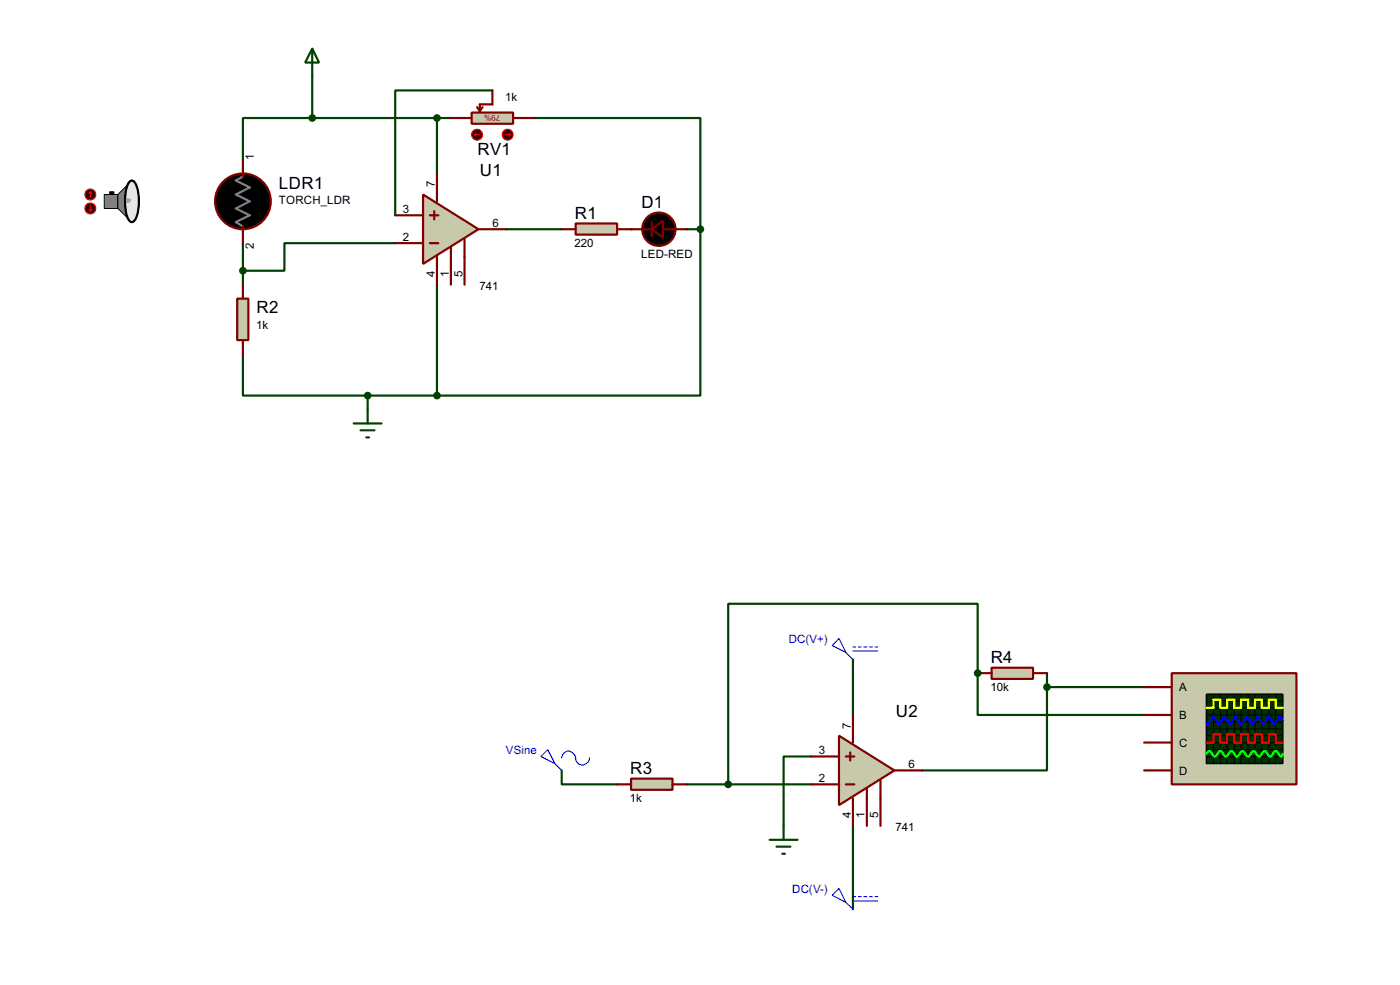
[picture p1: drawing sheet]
<svg xmlns="http://www.w3.org/2000/svg" width="256mm" height="180mm" viewBox="0 0 256 180" stroke-linecap="round" stroke-linejoin="round" font-family="sans-serif">
<path d="M156.3 120.7v10.2M179.1 123.2v-12.7h-45.7v33.1M191.8 125.8v15.2h-22.8M191.8 125.8h17.8M191.8 123.2v2.6M102.9 141v2.6h10.2M125.8 143.6h22.8M156.3 151.2v15.2" fill="none" stroke="#004000" stroke-width=".4"/>
<circle cx="179.1" cy="123.2" r=".2" fill="#004000"/>
<path d="M90.2 16.6h-17.8v22.8M44.5 44.5v7.6M72.4 44.5h-20.3v5.1h-7.6M92.8 42h10.1M148.6 138.5h-5v12.7M179.1 123.2v7.7h30.5" fill="none" stroke="#004000" stroke-width=".4"/>
<circle cx="115.6" cy="42" r=".2" fill="#004000"/>
<path d="M57.2 14v7.6M57.2 21.6h-12.7v7.7M57.2 21.6h25.4M80.1 21.6v10.2M97.8 21.6h30.5v20.4M80.1 52.1v20.3M125.8 42h2.5M128.3 42v30.4h-48.2M44.5 64.8v7.6h22.9M67.4 72.4v2.6M67.4 72.4h12.7" fill="none" stroke="#004000" stroke-width=".4"/>
<g fill="none" stroke="#0000c0" stroke-width=".2">
<path d="M153.7 116.9l1.3 2.5-2.5-1.2zM155 119.4l1.3 1.3M156.3 118.4h.5M156.3 119.2h4.5M157.3 118.4h.5M158.3 118.4h.5M159.3 118.4h.5M160.3 118.4h.5M99.1 138.5l1.3-1.3 1.3 2.6zM101.7 139.8l1.2 1.2M102.9 138.7a1.28 1.28 0 0 1 1.3-1.3 1.28 1.28 0 0 1 1.3 1.3 1.28 1.28 0 0 0 1.2 1.3 1.28 1.28 0 0 0 1.3-1.3M152.5 163.9l1.2-1.3 1.3 2.6z"/>
<path d="M155 165.2l1.3 1.2M156.3 164.1h.5M156.3 164.9h4.5M157.3 164.1h.5M158.3 164.1h.5M159.3 164.1h.5M160.3 164.1h.5"/>
</g>
<circle cx="191.8" cy="125.8" r=".5" fill="#004000" stroke="#004000" stroke-width=".4"/>
<path d="M153.7 134.7l10.2 6.3-10.2 6.4z" fill="#c8c8aa" stroke="#800000" stroke-width=".4"/>
<path d="M148.6 138.5h5.1M155 138.5h1.5M155.8 137.7v1.5M156.3 130.9v5M148.6 143.6h5.1M155 143.6h1.5M156.3 146.1v5.1M158.8 144.3v6.9M161.3 142.8v8.4M163.9 141h5.1" fill="none" stroke="#800000" stroke-width=".4"/>
<path d="M214.7 123.2h22.8v20.4h-22.8z" fill="#c8c8aa" stroke="#800000" stroke-width=".4"/>
<path d="M221 127.1h14v12.7h-14z" fill="#003000" stroke="#000" stroke-width=".25"/>
<g fill="none" stroke="#000" stroke-width=".18">
<path d="M221 130.9h14M221 128.3h14M221 129.6h14M221 132.1h14M221 134.7h14M221 135.9h14M221 137.2h14M221 138.5h14M221 133.4h14M222.3 127.1v12.7M223.6 127.1v12.7M224.8 127.1v12.7"/>
<path d="M226.1 127.1v12.7M227.4 127.1v12.7M228.7 127.1v12.7M229.9 127.1v12.7M231.2 127.1v12.7M232.5 127.1v12.7M233.7 127.1v12.7"/>
</g>
<path d="M221 129.6h1.3v-1.5h1.3v1.5h1.2v-1.5h1.3v1.5h1.3v-1.5h1.3v1.5h1.2v-1.5h1.3v1.5h1.3v-1.5h1.2v1.5h1.3" fill="none" stroke="#ff0" stroke-width=".4"/>
<path d="M221 135.9h1.3v-1.5h1.3v1.5h1.2v-1.5h1.3v1.5h1.3v-1.5h1.3v1.5h1.2v-1.5h1.3v1.5h1.3v-1.5h1.2v1.5h1.3" fill="none" stroke="#f00" stroke-width=".4"/>
<path d="M235 131.9l-.5-.8-1 1.5-1-1.5-1.1 1.5-1-1.5-1 1.5-1-1.5-1 1.5-1-1.5-1 1.5-1.1-1.5-1 1.5-1-1.5-1 1.5-.3-.2" fill="none" stroke="#00f" stroke-width=".4"/>
<path d="M221 138l.3-.4a.6 .6 0 0 1 .8 .5l.5 .4 .2-.2 .5-.7 .3-.1 .2 .1 .5 .7 .3 .2 .2-.2 .3-.3a.54 .54 0 0 1 .7-.4l.5 .7 .3 .2 .3-.2 .5-.7 .2-.1 .3 .1 .2 .4a.54 .54 0 0 0 .8 .3l.5-.7 .3-.1 .2 .1 .5 .7 .3 .2 .2-.2 .3-.3a.54 .54 0 0 1 .7-.4l.5 .7 .3 .2 .3-.2 .4-.7 .3-.1 .3 .1 .5 .7 .3 .2 .2-.5" fill="none" stroke="#0f0" stroke-width=".4"/>
<path d="M209.6 125.8h5.1M209.6 130.9h5.1M209.6 135.9h5.1M209.6 141h5.1" fill="none" stroke="#800000" stroke-width=".4"/>
<path d="M181.7 122.2h7.6v2.1h-7.6z" fill="#c8c8aa" stroke="#800000" stroke-width=".4"/>
<path d="M179.1 123.2h2.6M189.3 123.2h2.5" fill="none" stroke="#800000" stroke-width=".4"/>
<path d="M115.6 142.5h7.6v2.1h-7.6z" fill="#c8c8aa" stroke="#800000" stroke-width=".4"/>
<path d="M113.1 143.6h2.5M123.2 143.6h2.6" fill="none" stroke="#800000" stroke-width=".4"/>
<g fill="#004000" stroke="#004000" stroke-width=".4">
<circle cx="133.4" cy="143.6" r=".5"/>
<circle cx="179.1" cy="123.2" r=".5"/>
</g>
<path d="M141 153.7h5.1M142.3 155h2.5M143.3 156.3h.5M143.6 151.2v2.5" fill="none" stroke="#004000" stroke-width=".4"/>
<path d="M43.5 54.7h2v7.6h-2z" fill="#c8c8aa" stroke="#800000" stroke-width=".4"/>
<path d="M44.5 31.8v.5M44.5 41.5v.5M44.5 52.1v2.6M44.5 62.3v2.5" fill="none" stroke="#800000" stroke-width=".4"/>
<path d="M57.2 8.9l1.3 2.6h-2.6zM57.2 8.9v5.1" fill="none" stroke="#004000" stroke-width=".4"/>
<circle cx="44.5" cy="36.9" r="5.1" fill="#000" stroke="#800000" stroke-width=".4"/>
<path d="M44.5 32.3l-1.3 .8 2.6 1.2-2.6 1.3 2.6 1.3-2.6 1.3 2.6 1.2-2.6 1.3 1.3 .8" fill="none" stroke="#808080" stroke-width=".4"/>
<g fill="#808080" stroke="#000" stroke-width=".18">
<path d="M19.1 35.6h2.5v2.6h-2.5z" fill-rule="evenodd"/>
<path d="M23.9 33.1a5.2 5.2 0 0 0-1 3.8 5.2 5.2 0 0 0 1 3.7l.3 .1-2.6-2.5v-2.6l2.6-2.5z" fill-rule="evenodd"/>
</g>
<path d="M23.9 33.1h.3a1.6 1.6 0 0 1 1 1.4 8.6 8.6 0 0 1-.5 5.8l-.5 .4a1.56 1.56 0 0 1-1-1.5 9 9 0 0 1 .4-5.8z" fill-rule="evenodd" fill="#e6e6e6" stroke="#000" stroke-width=".4"/>
<path d="M23.2 36.4l.7 .2a.65 .65 0 0 1-.7 .5z" fill-rule="evenodd" fill="#a6a8aa" stroke="#9f9fa8" stroke-width=".18"/>
<path d="M20.1 35.1h.8v.5h-.8z" fill="#000" stroke="#000" stroke-width=".18"/>
<path d="M44.5 29.3v2.5M44.5 42v2.5" fill="none" stroke="#800000" stroke-width=".4"/>
<circle cx="16.5" cy="35.6" r="1" fill="#400000" stroke="#f00" stroke-width=".2"/>
<path d="M16.6 35.1l-.3 .3M16.6 35.1l.2 .3M16.6 35.1v1" fill="none" stroke="#f00" stroke-width=".2"/>
<circle cx="16.5" cy="38.2" r="1" fill="#400000" stroke="#f00" stroke-width=".2"/>
<path d="M16.3 38.4l.3 .3M16.6 37.6v1.1M16.8 38.4l-.2 .3" fill="none" stroke="#f00" stroke-width=".2"/>
<path d="M86.4 20.6h7.6v2.1h-7.6z" fill="#c8c8aa" stroke="#800000" stroke-width=".4"/>
<path d="M87.4 19.6l.5 .8M88.4 19.6l-.5 .8M90.2 16.6v2.5h-2.3v1.3M82.6 21.6h3.8M94 21.6h3.8" fill="none" stroke="#800000" stroke-width=".4"/>
<circle cx="87.4" cy="24.7" r="1" fill="#400000" stroke="#f00" stroke-width=".2"/>
<path d="M86.9 24.7l.3 .2M86.9 24.7h1M87.2 24.4l-.3 .3" fill="none" stroke="#f00" stroke-width=".2"/>
<circle cx="93" cy="24.7" r="1" fill="#400000" stroke="#f00" stroke-width=".2"/>
<path d="M92.5 24.7h1M93.3 24.4l.2 .3M93.5 24.7l-.2 .2" fill="none" stroke="#f00" stroke-width=".2"/>
<path d="M77.5 35.6l10.2 6.4-10.2 6.3z" fill="#c8c8aa" stroke="#800000" stroke-width=".4"/>
<path d="M72.4 39.4h5.1M78.8 39.4h1.5M79.6 38.7v1.5M80.1 31.8v5.1M72.4 44.5h5.1M78.8 44.5h1.5M80.1 47v5.1M82.6 45.3v6.8M85.1 43.7v8.4M87.7 42h5.1" fill="none" stroke="#800000" stroke-width=".4"/>
<circle cx="44.5" cy="49.6" r=".5" fill="#004000" stroke="#004000" stroke-width=".4"/>
<path d="M105.5 40.9h7.6v2.1h-7.6z" fill="#c8c8aa" stroke="#800000" stroke-width=".4"/>
<path d="M102.9 42h2.6M113.1 42h6.3M119.4 40.7v2.5M121.5 42h4.3" fill="none" stroke="#800000" stroke-width=".4"/>
<g fill="#000" stroke="#800000" stroke-width=".4">
<path d="M119.4 42l2.1-1.6v3.1z"/>
<circle cx="120.7" cy="42" r="3.1"/>
</g>
<path d="M64.8 77.5h5.1M66.1 78.8h2.5M67.4 75v2.5M67.1 80.1h.5" fill="none" stroke="#004000" stroke-width=".4"/>
<g fill="#004000" stroke="#004000" stroke-width=".4">
<circle cx="67.3" cy="72.4" r=".5"/>
<circle cx="80" cy="72.4" r=".5"/>
<circle cx="128.3" cy="42" r=".5"/>
<circle cx="80" cy="21.6" r=".5"/>
<circle cx="57.2" cy="21.6" r=".5"/>
</g>
<g font-size="3.5">
<text x="87.5" y="28.3">RV1</text>
<text x="51.1" y="34.5">LDR1</text>
<text x="87.9" y="32.3">U1</text>
<text x="105.3" y="40.1">R1</text>
<text x="117.5" y="38.1">D1</text>
<text x="47" y="57.4">R2</text>
<text x="181.5" y="121.4">R4</text>
<text x="164.1" y="131.3">U2</text>
<text x="115.5" y="141.7">R3</text>
</g>
<g font-size="2.4">
<text x="92.6" y="18.5">1k</text>
<text x="46.5" y="29.3" transform="rotate(-90 46.5 29.3)">1</text>
<text x="79.7" y="34.3" transform="rotate(-90 79.7 34.3)">7</text>
<text x="51.1" y="37.4">TORCH_LDR</text>
<text x="73.8" y="39">3</text>
<text x="90.2" y="41.6">6</text>
<text x="46.5" y="45.7" transform="rotate(-90 46.5 45.7)">2</text>
<text x="73.8" y="44.1">2</text>
<text x="105.3" y="45.2">220</text>
<text x="117.5" y="47.2">LED-RED</text>
<text x="79.7" y="50.7" transform="rotate(-90 79.7 50.7)">4</text>
<text x="82.2" y="50.7" transform="rotate(-90 82.2 50.7)">1</text>
<text x="84.7" y="50.7" transform="rotate(-90 84.7 50.7)">5</text>
<text x="87.9" y="53.1">741</text>
<text x="47" y="60.3">1k</text>
<text x="181.5" y="126.5">10k</text>
<text x="216" y="126.6">A</text>
<text x="216" y="131.7">B</text>
<text x="155.9" y="133.4" transform="rotate(-90 155.9 133.4)">7</text>
<text x="216" y="136.7">C</text>
<text x="150" y="138.1">3</text>
<text x="150" y="143.2">2</text>
<text x="166.4" y="140.6">6</text>
<text x="216" y="141.8">D</text>
<text x="115.4" y="146.8">1k</text>
<text x="155.9" y="149.8" transform="rotate(-90 155.9 149.8)">4</text>
<text x="158.4" y="149.8" transform="rotate(-90 158.4 149.8)">1</text>
<text x="160.9" y="149.8" transform="rotate(-90 160.9 149.8)">5</text>
<text x="164.1" y="152.1">741</text>
</g>
<g font-size="2.4" fill="#0000c0">
<text x="144.5" y="117.7">DC(V+)</text>
<text x="92.7" y="138">VSine</text>
<text x="145.1" y="163.4">DC(V-)</text>
</g>
<text font-size="1.7" fill="#c00000" x="91.7" y="21" transform="rotate(-180 91.7 21)">79%</text>
</svg>
